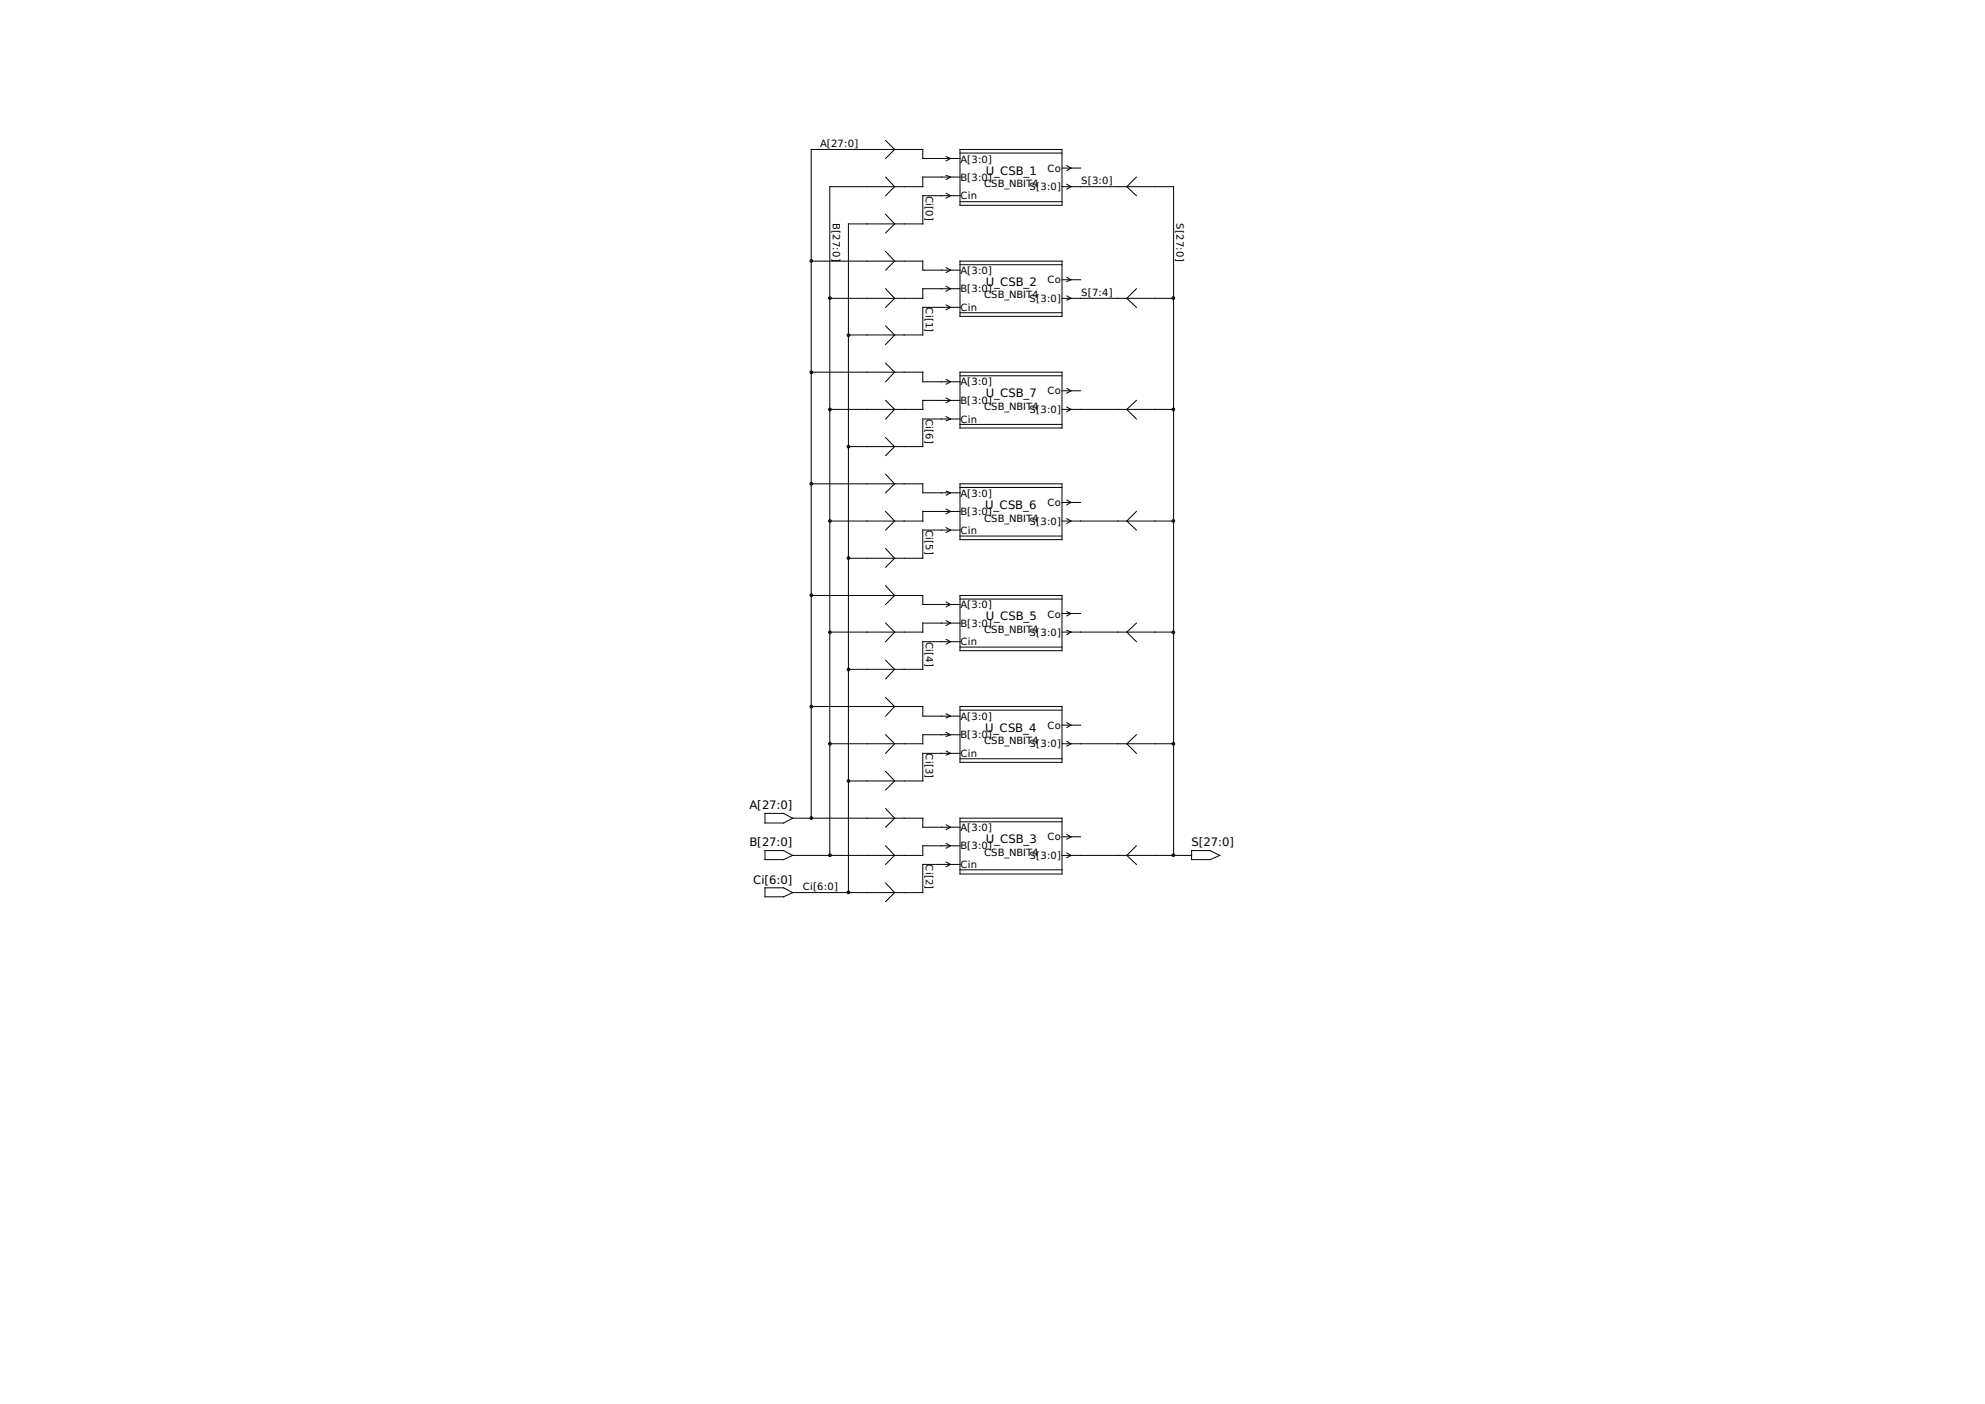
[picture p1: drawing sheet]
<svg xmlns="http://www.w3.org/2000/svg" width="420mm" height="297mm" viewBox="0 0 420 297" stroke-linecap="round" stroke-linejoin="round" font-family="sans-serif">
<g fill="none" stroke="#000" stroke-width=".21">
<path d="M187.5 29.7l1.9 1.9-1.9 1.9M187.5 37.5l1.9 2-1.9 1.9M200.3 33.1l.9 .4-.9 .5M200.3 37.1l.9 .4-.9 .5M203.2 31.6h21.6v11.8h-21.6zM203.2 33.5h-7.9v-1.9h-23.6v141.5M203.2 32.4h21.6M203.2 37.5h-7.9v2h-19.7v141.5M224.8 39.5h23.6v141.5M224.8 35.6h3.9M225.8 35.1l.9 .5-.9 .5M225.8 39l.9 .5-.9 .5"/>
<path d="M240.5 37.5l-2 2 2 1.9M171.7 55.2h23.6v2h7.9M187.5 53.2l1.9 2-1.9 2M187.5 45.3l1.9 2.1-1.9 1.9M200.3 40.9l.9 .5-.9 .5M200.3 56.6l.9 .6-.9 .5M203.2 55.2h21.6v11.7h-21.6zM203.2 42.7h21.6M203.2 56h21.6M203.2 41.4h-7.9v6h-15.7v141.4M224.8 59.2h3.9M225.8 58.7l.9 .5-.9 .4"/>
<path d="M171.7 78.7h23.6v2.1h7.9M187.5 76.8l1.9 1.9-1.9 2.1M187.5 69l1.9 1.9-1.9 2M187.5 61.1l1.9 2-1.9 1.9M200.3 64.5l.9 .5-.9 .5M200.3 60.6l.9 .5-.9 .5M203.2 78.7h21.6v11.9h-21.6zM203.2 66.2h21.6M203.2 79.5h21.6M203.2 65h-7.9v5.9h-15.7M203.2 61.1h-7.9v2h-19.7M224.8 63.1h23.6"/>
<path d="M225.8 62.6l.9 .5-.9 .4M240.5 61.1l-2 2 2 1.9M187.5 84.7l1.9 1.9-1.9 2M187.5 92.6l1.9 1.9-1.9 1.9M200.3 88.1l.9 .5-.9 .4M200.3 80.3l.9 .5-.9 .5M200.3 84.2l.9 .5-.9 .5M203.2 89.8h21.6M203.2 84.7h-7.9v1.9h-19.7M203.2 88.6h-7.9v5.9h-15.7M224.8 86.6h23.6M224.8 82.7h3.9"/>
<path d="M225.8 82.2l.9 .5-.9 .5M225.8 86.1l.9 .5-.9 .5M240.5 84.7l-2 1.9 2 2M171.7 102.4h23.6v1.9h7.9M187.5 116.1l1.9 2-1.9 1.9M187.5 100.3l1.9 2.1-1.9 1.9M187.5 108.2l1.9 2-1.9 1.9M200.3 111.6l.9 .5-.9 .5M200.3 103.9l.9 .4-.9 .5M200.3 107.7l.9 .5-.9 .5M203.2 102.4h21.6v11.8h-21.6zM203.2 103.1h21.6"/>
<path d="M203.2 113.4h21.6M203.2 112.1h-7.9v6h-15.7M203.2 108.2h-7.9v2h-19.7M224.8 110.2h23.6M224.8 106.3h3.9M225.8 105.8l.9 .5-.9 .5M225.8 109.7l.9 .5-.9 .5M240.5 108.2l-2 2 2 1.9M171.7 126h23.6v1.9h7.9M187.5 139.7l1.9 1.9-1.9 2M187.5 131.8l1.9 1.9-1.9 2.1M187.5 124l1.9 2-1.9 1.9"/>
<path d="M200.3 135.3l.9 .5-.9 .5M200.3 127.4l.9 .5-.9 .5M200.3 131.3l.9 .5-.9 .5M203.2 126h21.6v11.7h-21.6zM203.2 126.7h21.6M203.2 136.9h21.6M203.2 135.8h-7.9v5.8h-15.7M203.2 131.8h-7.9v1.9h-19.7M224.8 133.7h23.6M224.8 129.8h3.9M225.8 129.4l.9 .4-.9 .5M225.8 133.4l.9 .3-.9 .5"/>
<path d="M240.5 131.8l-2 1.9 2 2.1M171.7 149.5h23.6v2h7.9M187.5 155.4l1.9 2-1.9 2M187.5 147.6l1.9 1.9-1.9 2M200.3 158.9l.9 .5-.9 .4M200.3 151l.9 .5-.9 .4M200.3 154.9l.9 .5-.9 .4M203.2 149.5h21.6v11.8h-21.6zM203.2 150.2h21.6M203.2 159.4h-7.9v5.8h-15.7M203.2 155.4h-7.9v2h-19.7M224.8 157.4h23.6"/>
<path d="M224.8 153.4h3.9M225.8 152.9l.9 .5-.9 .5M225.8 156.8l.9 .6-.9 .5M240.5 155.4l-2 2 2 2M161.9 172.1h4l1.9 1-1.9 1h-4zM161.9 180h4l1.9 1-1.9 .9h-4zM167.8 173.1h27.5v1.9h7.9M187.5 163.2l1.9 2-1.9 1.9M187.5 178.9l1.9 2.1-1.9 1.9M187.5 171.1l1.9 2-1.9 1.9M200.3 174.5l.9 .5-.9 .5M200.3 178.4l.9 .5-.9 .6"/>
<path d="M203.2 173.1h21.6v11.8h-21.6zM203.2 173.9h21.6M203.2 160.5h21.6M203.2 178.9h-7.9v2.1h-27.5M224.8 177h3.9M225.8 176.5l.9 .5-.9 .5M240.5 178.9l-2 2.1 2 1.9M252.2 180h4l2 1-2 .9h-4zM161.9 187.8h4l1.9 1-1.9 .9h-4zM187.5 186.8l1.9 2-1.9 2M200.3 182.4l.9 .5-.9 .5M203.2 184h21.6"/>
<path d="M203.2 182.9h-7.9v5.9h-27.5M224.8 181h27.4M225.8 180.5l.9 .5-.9 .5"/>
<circle cx="171.7" cy="55.2" r=".29"/>
<circle cx="171.7" cy="78.8" r=".29"/>
<circle cx="175.7" cy="63.1" r=".29"/>
<circle cx="179.6" cy="70.9" r=".29"/>
<circle cx="248.4" cy="63.1" r=".29"/>
<circle cx="175.7" cy="86.6" r=".29"/>
<circle cx="179.6" cy="94.5" r=".29"/>
<circle cx="248.4" cy="86.6" r=".29"/>
<circle cx="171.7" cy="102.3" r=".29"/>
<circle cx="175.7" cy="110.2" r=".29"/>
<circle cx="179.6" cy="118.1" r=".29"/>
<circle cx="248.4" cy="110.2" r=".29"/>
<circle cx="171.7" cy="125.9" r=".29"/>
<circle cx="175.7" cy="133.8" r=".29"/>
<circle cx="248.4" cy="133.8" r=".29"/>
<circle cx="171.7" cy="149.5" r=".29"/>
<circle cx="175.7" cy="157.4" r=".29"/>
<circle cx="179.6" cy="141.6" r=".29"/>
<circle cx="248.4" cy="157.4" r=".29"/>
<circle cx="171.7" cy="173.1" r=".29"/>
<circle cx="179.6" cy="165.2" r=".29"/>
<circle cx="175.7" cy="180.9" r=".29"/>
<circle cx="179.6" cy="188.8" r=".29"/>
<circle cx="248.4" cy="180.9" r=".29"/>
</g>
<g font-size="2.5">
<text x="208.7" y="37">U_CSB_1</text>
<text x="208.7" y="60.5">U_CSB_2</text>
<text x="208.7" y="84.1">U_CSB_7</text>
<text x="208.5" y="107.7">U_CSB_6</text>
<text x="208.7" y="131.2">U_CSB_5</text>
<text x="208.5" y="154.8">U_CSB_4</text>
<text x="158.6" y="171.2">A[27:0]</text>
<text x="158.6" y="179.1">B[27:0]</text>
<text x="208.7" y="178.4">U_CSB_3</text>
<text x="252.2" y="179.1">S[27:0]</text>
<text x="159.4" y="186.9">Ci[6:0]</text>
</g>
<g font-size="2.1">
<text x="173.6" y="31.1">A[27:0]</text>
<text x="203.3" y="34.4">A[3:0]</text>
<text x="196" y="41.4" transform="rotate(90 196 41.4)">Ci[0]</text>
<text x="203.3" y="38.4">B[3:0]</text>
<text x="208.3" y="39.6">CSB_NBIT4</text>
<text x="217.9" y="40.3">S[3:0]</text>
<text x="221.7" y="36.3">Co</text>
<text x="228.9" y="39">S[3:0]</text>
<text x="176.3" y="47.2" transform="rotate(90 176.3 47.2)">B[27:0]</text>
<text x="203.3" y="42.2">Cin</text>
<text x="249" y="47.2" transform="rotate(90 249 47.2)">S[27:0]</text>
<text x="203.3" y="57.9">A[3:0]</text>
<text x="221.7" y="59.9">Co</text>
<text x="196" y="65" transform="rotate(90 196 65)">Ci[1]</text>
<text x="203.3" y="61.8">B[3:0]</text>
<text x="203.3" y="65.8">Cin</text>
<text x="208.3" y="63.1">CSB_NBIT4</text>
<text x="217.9" y="63.9">S[3:0]</text>
<text x="228.9" y="62.6">S[7:4]</text>
<text x="203.3" y="81.5">A[3:0]</text>
<text x="221.7" y="83.4">Co</text>
<text x="196" y="88.6" transform="rotate(90 196 88.6)">Ci[6]</text>
<text x="203.3" y="85.5">B[3:0]</text>
<text x="203.3" y="89.4">Cin</text>
<text x="208.3" y="86.7">CSB_NBIT4</text>
<text x="217.9" y="87.4">S[3:0]</text>
<text x="203.3" y="105.2">A[3:0]</text>
<text x="221.7" y="107.1">Co</text>
<text x="196" y="112.1" transform="rotate(90 196 112.1)">Ci[5]</text>
<text x="203.3" y="109">B[3:0]</text>
<text x="203.3" y="112.9">Cin</text>
<text x="208.3" y="110.4">CSB_NBIT4</text>
<text x="217.9" y="111">S[3:0]</text>
<text x="203.3" y="128.7">A[3:0]</text>
<text x="221.7" y="130.7">Co</text>
<text x="196" y="135.8" transform="rotate(90 196 135.8)">Ci[4]</text>
<text x="203.3" y="132.6">B[3:0]</text>
<text x="203.3" y="136.5">Cin</text>
<text x="208.3" y="133.9">CSB_NBIT4</text>
<text x="217.9" y="134.6">S[3:0]</text>
<text x="203.3" y="152.3">A[3:0]</text>
<text x="221.7" y="154.2">Co</text>
<text x="196" y="159.4" transform="rotate(90 196 159.4)">Ci[3]</text>
<text x="203.3" y="156.2">B[3:0]</text>
<text x="203.3" y="160.1">Cin</text>
<text x="208.3" y="157.5">CSB_NBIT4</text>
<text x="217.9" y="158.1">S[3:0]</text>
<text x="203.3" y="175.8">A[3:0]</text>
<text x="203.3" y="179.7">B[3:0]</text>
<text x="221.7" y="177.8">Co</text>
<text x="196" y="182.9" transform="rotate(90 196 182.9)">Ci[2]</text>
<text x="203.3" y="183.6">Cin</text>
<text x="208.3" y="181.1">CSB_NBIT4</text>
<text x="217.9" y="181.7">S[3:0]</text>
<text x="169.9" y="188.3">Ci[6:0]</text>
</g>
</svg>
